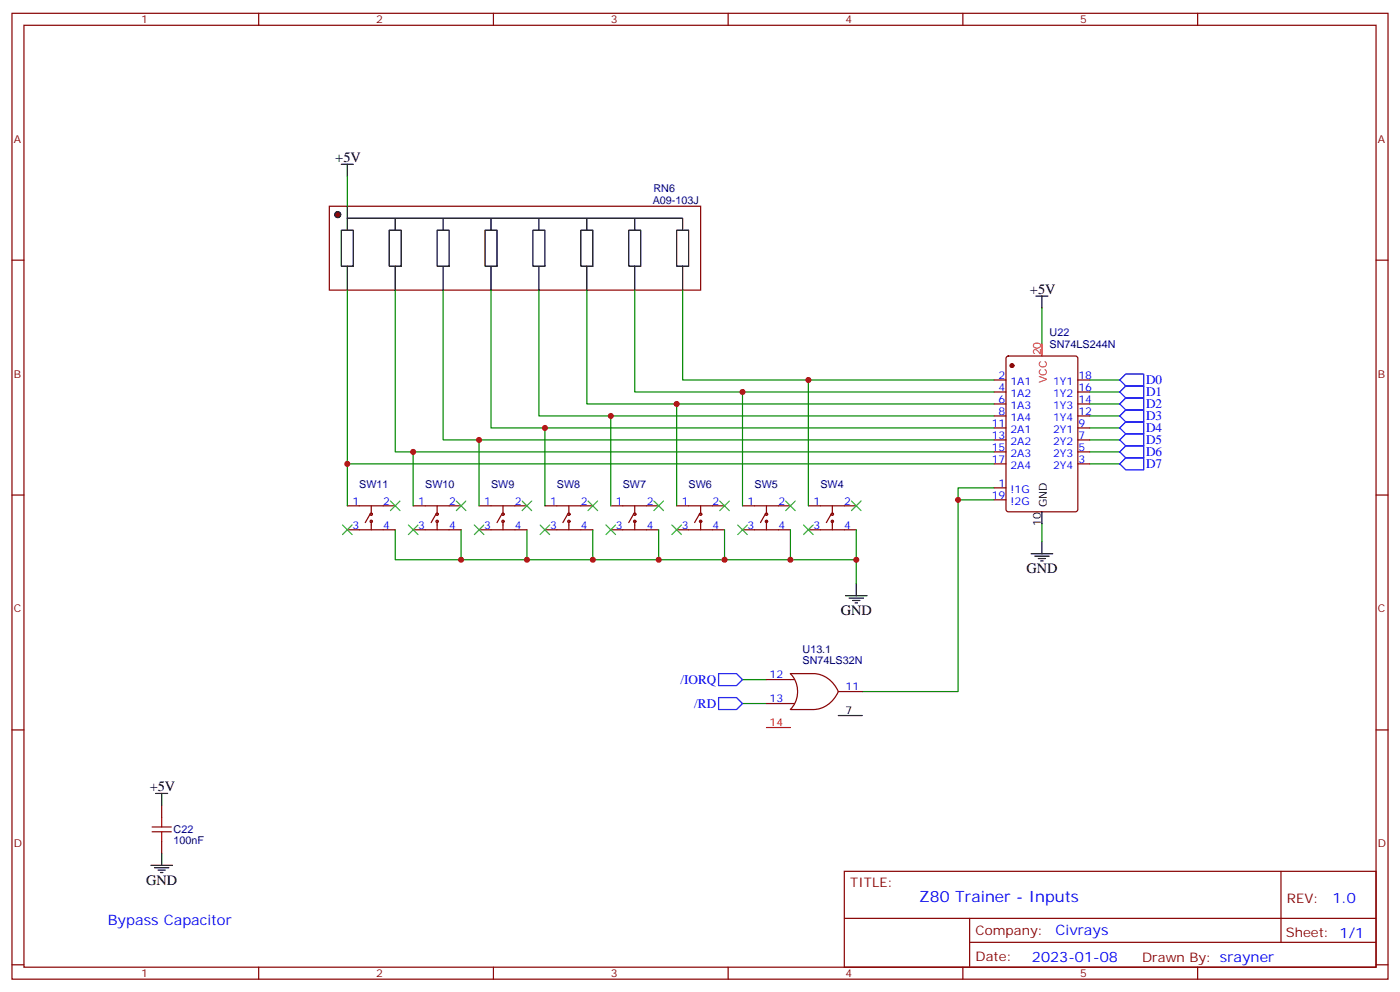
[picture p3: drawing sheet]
<svg xmlns="http://www.w3.org/2000/svg" width="412mm" height="292mm" viewBox="0 0 412 292" stroke-linecap="round" stroke-linejoin="round" font-family="sans-serif">
<g fill="none" stroke="#870000" stroke-width=".35">
<path d="M3.5 3.9h405.4v284.4h-405.4zM7.1 7.4h398.2v277.3h-398.2zM76.2 3.9v3.5M145.3 3.9v3.5M214.5 3.9v3.5M283.6 3.9v3.5M352.8 3.9v3.5M3.5 76.6h3.6M97 60.7h109.4v24.7h-109.4zM405.3 76.6h3.6M292.8 111.9h3.5M292.8 115.4h3.5"/>
<path d="M292.8 118.9h3.5M296.6 105l.4-.2h19.8l.6 .4 .1 44.8-.5 .6-20 .1-.6-.5-.1-44.7zM317.5 111.9h3.5M317.5 115.4h3.5M317.5 118.9h3.5M292.8 136.6h3.5M292.8 133h3.5M292.8 129.5h3.5M292.8 122.4h3.5M292.8 126h3.5M317.5 136.6h3.5M317.5 133h3.5"/>
<path d="M317.5 129.5h3.5M317.5 122.4h3.5M317.5 126h3.5M3.5 145.7h3.6M102.3 156h14.1M102.3 148.9h14.1M109 151.4l-1.4 2.4M109.4 148.9v2.5M109.4 153.5v2.5M121.7 156h14.1M121.7 148.9h14.1M128.4 151.4l-1.4 2.4"/>
<path d="M128.8 148.9v2.5M128.8 153.5v2.5M141.1 156h14.1M141.1 148.9h14.1M147.8 151.4l-1.4 2.4M148.2 148.9v2.5M148.2 153.5v2.5M160.5 156h14.1M160.5 148.9h14.1M167.2 151.4l-1.4 2.4M167.6 148.9v2.5M167.6 153.5v2.5"/>
<path d="M179.9 156h14.1M179.9 148.9h14.1M186.6 151.4l-1.4 2.4M187 148.9v2.5M187 153.5v2.5M199.3 156h14.1M199.3 148.9h14.1M206 151.4l-1.4 2.4M206.4 148.9v2.5M206.4 153.5v2.5M218.7 156h14.1M218.7 148.9h14.1"/>
<path d="M225.4 151.4l-1.4 2.4M225.8 148.9v2.5M225.8 153.5v2.5M238.1 156h14.1M238.1 148.9h14.1M244.8 151.4l-1.4 2.4M245.2 148.9v2.5M245.2 153.5v2.5M292.8 143.6h3.5M292.8 147.1h3.5M405.3 145.7h3.6M3.5 214.9h3.6"/>
<path d="M405.3 214.9h3.6M248.7 256.5h156.6v28.2h-156.6zM377.3 256.5v20.9M248.7 270.4h156.5M285.6 277.4h119.6M285.6 270.4v14.1M3.5 284h3.6M76.2 284.7v3.6M145.3 284.7v3.6M214.5 284.7v3.6M283.6 284.7v3.6M352.8 284.7v3.6"/>
<path d="M405.3 284h3.6"/>
<circle cx="109.4" cy="151.4" r=".35"/>
<circle cx="109.4" cy="153.5" r=".35"/>
<circle cx="128.8" cy="151.4" r=".35"/>
<circle cx="128.8" cy="153.5" r=".35"/>
<circle cx="148.2" cy="153.5" r=".35"/>
<circle cx="148.2" cy="151.4" r=".35"/>
<circle cx="167.6" cy="151.4" r=".35"/>
<circle cx="167.6" cy="153.5" r=".35"/>
<circle cx="187" cy="153.5" r=".35"/>
<circle cx="187" cy="151.4" r=".35"/>
<circle cx="206.4" cy="153.5" r=".35"/>
<circle cx="206.4" cy="151.4" r=".35"/>
<circle cx="225.8" cy="153.5" r=".35"/>
<circle cx="225.8" cy="151.4" r=".35"/>
<circle cx="245.2" cy="151.4" r=".35"/>
<circle cx="245.2" cy="153.5" r=".35"/>
</g>
<g fill="none" stroke="#000" stroke-width=".35">
<path d="M100.5 48.4h3.6M102.3 48.4v3.5M100.5 67.8h3.6v10.6h-3.6zM102.3 64.2h98.8v3.6M102.3 60.7v7.1M102.3 78.4v7M114.7 67.8h3.5v10.6h-3.5zM116.4 64.2v3.6M116.4 78.4v7M128.8 67.8h3.5v10.6h-3.5zM130.5 64.2v3.6M130.5 78.4v7"/>
<path d="M142.9 67.8h3.5v10.6h-3.5zM144.6 64.2v3.6M144.6 78.4v7M157 67.8h3.5v10.6h-3.5zM158.7 64.2v3.6M158.7 78.4v7M171.1 67.8h3.5v10.6h-3.5zM172.9 64.2v3.6M172.9 78.4v7M185.2 67.8h3.5v10.6h-3.5zM187 64.2v3.6M187 78.4v7"/>
<path d="M199.3 67.8h3.5v10.6h-3.5zM201.1 78.4v7M305.2 87.2h3.5M306.9 87.2v3.5M306.9 150.7v3.5M306.9 159.5v3.5M249.1 175.4h6.3M250.1 176.1h4.3M251.2 176.8h2.1M251.9 177.5h.7M252.2 171.8v3.6M303.7 163h6.4"/>
<path d="M304.8 163.7h4.2M305.9 164.4h2.1M306.6 165.1h.7"/>
</g>
<g fill="none" stroke="#008700" stroke-width=".35">
<path d="M306.9 90.7v10.6M199.3 118.9h93.5M218.7 115.4h74.1M238.1 111.9h54.7M321 111.9h8.8M321 115.4h8.8M321 118.9h8.8M102.3 136.6h190.5M121.7 133h171.1M141.1 129.5h151.7M160.5 126h132.3M179.9 122.4h112.9"/>
<path d="M321 136.6h8.8M321 133h8.8M321 129.5h8.8M321 126h8.8M321 122.4h8.8M116.4 156v8.8h19.4M135.8 156v8.8h19.4M155.2 156v8.8h19.4M174.6 156v8.8h19.4M194 156v8.8h19.4M213.4 156v8.8h19.4M232.8 156v8.8h19.4"/>
<path d="M252.2 156v15.8M282.2 147.1h10.6M292.8 143.6h-10.6v60h-28.2M306.9 154.2v5.3M218.7 207.1h7.1M218.7 200.1h7.1"/>
</g>
<path d="M329.8 118.9l1.8-1.7h5.3v3.5h-5.3zM329.8 115.4l1.8-1.8h5.3v3.6h-5.3zM329.8 111.9l1.8-1.8h5.3v3.5h-5.3zM329.8 136.6l1.8-1.8h5.3v3.5h-5.3zM329.8 133l1.8-1.7h5.3v3.5h-5.3zM329.8 129.5l1.8-1.8h5.3v3.6h-5.3zM329.8 126l1.8-1.8h5.3v3.5h-5.3zM329.8 122.4l1.8-1.7h5.3v3.5h-5.3zM211.7 198.3h5.3l1.7 1.8-1.7 1.7h-5.3zM211.7 205.4h5.3l1.7 1.7-1.7 1.8h-5.3z" fill="none" stroke="#00f" stroke-width=".35"/>
<circle cx="298.1" cy="107.6" r=".53" fill="#870000" stroke="#870000" stroke-width=".35"/>
<path d="M306.9 101.3v3.5" fill="none" stroke="#f00" stroke-width=".35"/>
<circle cx="99.5" cy="63.2" r=".88" fill="#870000" stroke="#000" stroke-width=".35"/>
<path d="M102.3 51.9v8.8M102.3 85.4v63.5M116.4 85.4v47.6h5.3v15.9M130.5 85.4v44.1h10.6v19.4M144.6 85.4v40.6h15.9v22.9M158.7 85.4v37h21.2v26.5M172.9 85.4v33.5h26.4v30M187 85.4v30h31.7v33.5M201.1 85.4v26.5h37v37" fill="none" stroke="#008700" stroke-width=".35"/>
<path d="M232.8 198.3a7.5 7.5 0 0 1 0 10.5M232.8 198.3h6.7a8.4 8.4 0 0 1 7.4 5.3M225.8 200.1h8.1M225.8 207.1h8.1M246.9 203.6h7.1M246.9 203.6a8.4 8.4 0 0 1-7.4 5.3h-6.7M47.6 237.1v3.5M47.6 247.7v3.5" fill="none" stroke="#870000" stroke-width=".35"/>
<path d="M225.8 214.2h7" fill="none" stroke="#f00" stroke-width=".35"/>
<path d="M246.9 210.6h7.1M45.9 233.6h3.5M47.6 233.6v3.5M44.4 254.7h6.4M45.5 255.4h4.2M46.6 256.2h2.1M47.3 256.9h.7M47.6 251.2v3.5" fill="none" stroke="#000" stroke-width=".35"/>
<g fill="none" stroke="#3c3" stroke-width=".35">
<path d="M100.9 154.6l2.8 2.8M103.7 154.6l-2.8 2.8M115 147.5l2.8 2.8M117.8 147.5l-2.8 2.8M120.3 154.6l2.8 2.8M123.1 154.6l-2.8 2.8M134.4 147.5l2.8 2.8M137.2 147.5l-2.8 2.8M139.7 154.6l2.8 2.8M142.5 154.6l-2.8 2.8M153.8 147.5l2.8 2.8M156.6 147.5l-2.8 2.8"/>
<path d="M159.1 154.6l2.8 2.8M161.9 154.6l-2.8 2.8M173.2 147.5l2.8 2.8M176 147.5l-2.8 2.8M178.5 154.6l2.8 2.8M181.3 154.6l-2.8 2.8M192.6 147.5l2.8 2.8M195.4 147.5l-2.8 2.8M197.9 154.6l2.8 2.8M200.7 154.6l-2.8 2.8M212 147.5l2.8 2.8M214.8 147.5l-2.8 2.8"/>
<path d="M217.3 154.6l2.8 2.8M220.1 154.6l-2.8 2.8M231.4 147.5l2.8 2.8M234.2 147.5l-2.8 2.8M236.7 154.6l2.8 2.8M239.5 154.6l-2.8 2.8M250.8 147.5l2.8 2.8M253.6 147.5l-2.8 2.8"/>
</g>
<path d="M44.8 243.5h5.6M44.8 244.9h5.6M47.6 240.6v2.9M47.6 244.9v2.8" fill="none" stroke="#a10000" stroke-width=".35"/>
<g fill="#c00">
<circle cx="174.6" cy="164.8" r=".88"/>
<circle cx="194" cy="164.8" r=".88"/>
<circle cx="252.2" cy="164.8" r=".88"/>
<circle cx="232.8" cy="164.8" r=".88"/>
<circle cx="213.4" cy="164.8" r=".88"/>
<circle cx="135.8" cy="164.8" r=".88"/>
<circle cx="155.2" cy="164.8" r=".88"/>
<circle cx="282.2" cy="147.1" r=".88"/>
<circle cx="102.3" cy="136.6" r=".88"/>
<circle cx="121.7" cy="133" r=".88"/>
<circle cx="141.1" cy="129.5" r=".88"/>
<circle cx="160.5" cy="126" r=".88"/>
<circle cx="238.1" cy="111.9" r=".88"/>
<circle cx="218.7" cy="115.4" r=".88"/>
<circle cx="199.3" cy="118.9" r=".88"/>
<circle cx="179.9" cy="122.4" r=".88"/>
</g>
<text font-size="4.6" fill="#00f" x="270.8" y="265.5">Z80 Trainer - Inputs</text>
<g font-size="4.2">
<text x="98.8" y="47.7">+5V</text>
<text x="303.4" y="86.5">+5V</text>
<text x="302.3" y="168.7">GND</text>
<text x="247.6" y="181">GND</text>
<text x="44.1" y="232.9">+5V</text>
<text x="43" y="260.4">GND</text>
</g>
<g font-size="4.2" fill="#00f">
<text x="392.5" y="265.8">1.0</text>
<text x="31.7" y="272.4">Bypass Capacitor</text>
<text x="310.9" y="275.3">Civrays</text>
<text x="304" y="283.1">2023-01-08</text>
</g>
<g font-size="3.9" fill="#00f">
<text x="337.6" y="113.1">D0</text>
<text x="337.6" y="116.6">D1</text>
<text x="337.6" y="123.6">D3</text>
<text x="337.6" y="120.1">D2</text>
<text x="337.6" y="130.7">D5</text>
<text x="337.6" y="127.2">D4</text>
<text x="337.6" y="137.8">D7</text>
<text x="337.6" y="134.2">D6</text>
<text x="200.4" y="201.3">/IORQ</text>
<text x="204.5" y="208.4">/RD</text>
</g>
<g font-size="3.9" fill="#800">
<text x="250.5" y="261.1">TITLE:</text>
<text x="379.1" y="265.8">REV:</text>
<text x="287.4" y="275.3">Company:</text>
<text x="378.7" y="275.9">Sheet: 1/1</text>
<text x="287.4" y="283">Date:</text>
<text x="336.4" y="283.1">Drawn By: srayner</text>
</g>
<g font-size="3.2" fill="#800">
<text x="41.6" y="6.9">1</text>
<text x="110.8" y="6.9">2</text>
<text x="179.9" y="6.9">3</text>
<text x="249.1" y="6.9">4</text>
<text x="318.2" y="6.9">5</text>
<text x="4.1" y="42">A</text>
<text x="405.9" y="42">A</text>
<text x="4.1" y="111.2">B</text>
<text x="405.9" y="111.2">B</text>
<text x="4.1" y="180.3">C</text>
<text x="405.9" y="180.3">C</text>
<text x="4.1" y="249.4">D</text>
<text x="405.9" y="249.4">D</text>
<text x="41.6" y="287.7">1</text>
<text x="110.8" y="287.7">2</text>
<text x="179.9" y="287.7">3</text>
<text x="249.1" y="287.7">4</text>
<text x="318.2" y="287.7">5</text>
</g>
<g font-size="3.2" fill="#000080">
<text x="192.5" y="56.5">RN6</text>
<text x="192.3" y="60">A09-103J</text>
<text x="309.2" y="98.9">U22</text>
<text x="309.2" y="102.4">SN74LS244N</text>
<text x="105.8" y="143.6">SW11</text>
<text x="125.2" y="143.6">SW10</text>
<text x="144.6" y="143.6">SW9</text>
<text x="164" y="143.6">SW8</text>
<text x="183.4" y="143.6">SW7</text>
<text x="202.8" y="143.6">SW6</text>
<text x="222.2" y="143.6">SW5</text>
<text x="241.7" y="143.6">SW4</text>
<text x="236.4" y="195.4">SN74LS32N</text>
<text x="236.4" y="192.2">U13.1</text>
<text x="51.2" y="245.3">C22</text>
<text x="51.2" y="248.4">100nF</text>
</g>
<g font-size="3.2" fill="#f00">
<text x="306.6" y="104.6" transform="rotate(-90 306.6 104.6)">20</text>
<text x="308.3" y="112.7" transform="rotate(-90 308.3 112.7)">VCC</text>
<text x="226.7" y="213.8">14</text>
</g>
<g font-size="3.2" fill="#00f">
<text x="294.1" y="111.5">2</text>
<text x="297.6" y="113.3">1A1</text>
<text x="310.2" y="113.3">1Y1</text>
<text x="317.7" y="111.5">18</text>
<text x="294.1" y="115">4</text>
<text x="294.1" y="118.6">6</text>
<text x="297.6" y="116.8">1A2</text>
<text x="310.2" y="116.8">1Y2</text>
<text x="317.7" y="118.6">14</text>
<text x="317.7" y="115">16</text>
<text x="292.1" y="125.6">11</text>
<text x="294.1" y="122.1">8</text>
<text x="297.6" y="120.3">1A3</text>
<text x="297.6" y="123.9">1A4</text>
<text x="310.2" y="123.9">1Y4</text>
<text x="310.2" y="120.3">1Y3</text>
<text x="317.7" y="125.6">9</text>
<text x="317.7" y="122.1">12</text>
<text x="292.1" y="129.2">13</text>
<text x="297.6" y="127.4">2A1</text>
<text x="297.6" y="130.9">2A2</text>
<text x="310.2" y="130.9">2Y2</text>
<text x="310.2" y="127.4">2Y1</text>
<text x="317.7" y="129.2">7</text>
<text x="292.1" y="132.7">15</text>
<text x="292.1" y="136.2">17</text>
<text x="297.6" y="134.4">2A3</text>
<text x="297.6" y="138">2A4</text>
<text x="310.2" y="138">2Y4</text>
<text x="310.2" y="134.4">2Y3</text>
<text x="317.7" y="136.2">3</text>
<text x="317.7" y="132.7">5</text>
<text x="294.1" y="143.3">1</text>
<text x="103.8" y="148.6">1</text>
<text x="112.9" y="148.6">2</text>
<text x="123.2" y="148.6">1</text>
<text x="132.3" y="148.6">2</text>
<text x="142.6" y="148.6">1</text>
<text x="151.7" y="148.6">2</text>
<text x="162" y="148.6">1</text>
<text x="171.1" y="148.6">2</text>
<text x="181.4" y="148.6">1</text>
<text x="190.5" y="148.6">2</text>
<text x="200.8" y="148.6">1</text>
<text x="209.9" y="148.6">2</text>
<text x="220.2" y="148.6">1</text>
<text x="229.3" y="148.6">2</text>
<text x="239.6" y="148.6">1</text>
<text x="248.7" y="148.6">2</text>
<text x="292.1" y="146.8">19</text>
<text x="297.6" y="145">!1G</text>
<text x="297.6" y="148.6">!2G</text>
<text x="103.8" y="155.6">3</text>
<text x="112.9" y="155.6">4</text>
<text x="123.2" y="155.6">3</text>
<text x="132.3" y="155.6">4</text>
<text x="142.6" y="155.6">3</text>
<text x="151.7" y="155.6">4</text>
<text x="162" y="155.6">3</text>
<text x="171.1" y="155.6">4</text>
<text x="181.4" y="155.6">3</text>
<text x="190.5" y="155.6">4</text>
<text x="200.8" y="155.6">3</text>
<text x="209.9" y="155.6">4</text>
<text x="220.2" y="155.6">3</text>
<text x="229.3" y="155.6">4</text>
<text x="239.6" y="155.6">3</text>
<text x="248.7" y="155.6">4</text>
<text x="226.7" y="199.7">12</text>
<text x="249.1" y="203.2">11</text>
<text x="226.7" y="206.8">13</text>
</g>
<g font-size="3.2">
<text x="308.3" y="149.4" transform="rotate(-90 308.3 149.4)">GND</text>
<text x="306.6" y="154.9" transform="rotate(-90 306.6 154.9)">10</text>
<text x="249.1" y="210.3">7</text>
</g>
</svg>
